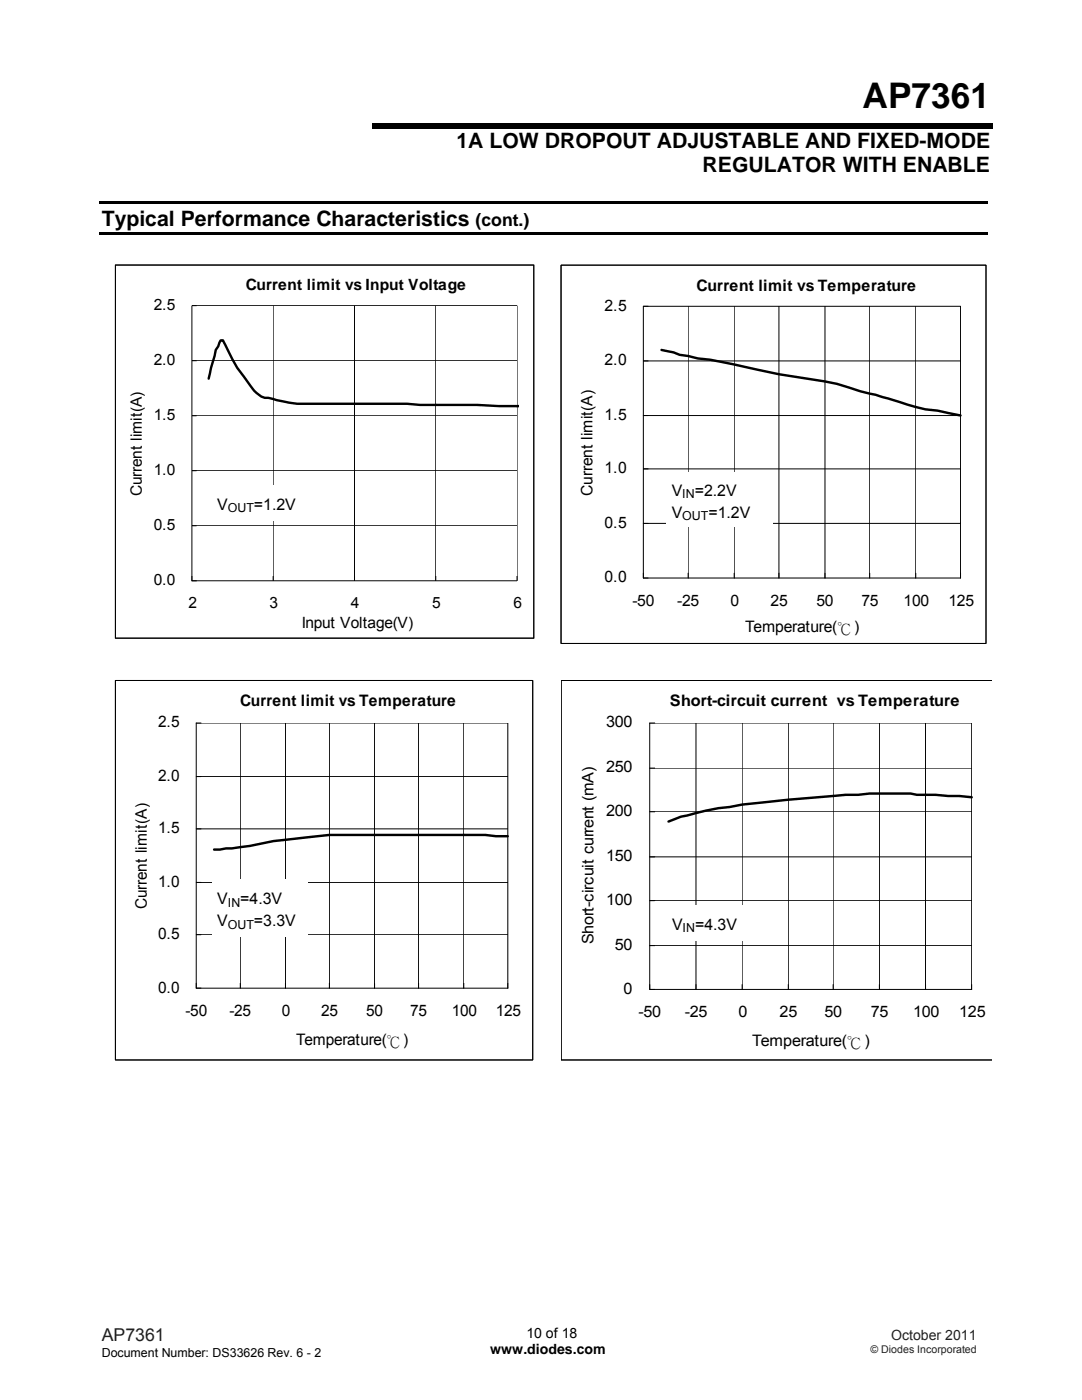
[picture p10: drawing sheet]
<svg xmlns="http://www.w3.org/2000/svg" width="216mm" height="279mm" viewBox="0 0 216 279" stroke-linecap="round" stroke-linejoin="round" font-family="sans-serif">
<path d="M74.3 24.5h123.8v1.1h-123.8zM19.8 40.2h177.2v.5h-177.2zM19.8 46.3h177.2v.5h-177.2z" fill="#000"/>
<path d="M23 52.9h83.5v74.5h-83.5z" fill-rule="evenodd" fill="#fff" stroke="#000" stroke-width=".2"/>
<path d="M23 52.9h83.5v74.5h-83.5zM38.3 72h64.9M54.5 61v54.9M70.7 61v54.9M87 61v54.9M38.3 93.9h64.9M38.3 83h64.9M38.3 115v.9h64.9v-54.9h-64.9v54.9h.9M38.3 104.9h64.9" fill="none" stroke="#000" stroke-width=".2"/>
<path d="M41.6 75.6l1.5-5.8 .4-.7 .5-1.2h.5a38.8 38.8 0 0 0 6.7 10.5l.9 .7 .7 .3h.8a27.7 27.7 0 0 0 10.6 1.2h17l2.6 .2h11.5l4.3 .2h3.9" fill="none" stroke="#000" stroke-width=".48"/>
<path d="M112 52.9h84.7v75.5h-84.7z" fill-rule="evenodd" fill="#fff" stroke="#000" stroke-width=".2"/>
<path d="M112 52.9h84.7v75.5h-84.7zM128.4 72h63.3M137.3 61.1v54.3M146.5 61.1v54.3M155.4 61.1v54.3M164.6 61.1v54.3M173.5 61.1v54.3M182.7 61.1v54.3M128.4 93.6h63.3M128.4 82.9h63.3M128.4 114.4v1h63.3v-54.3h-63.3v54.3h.9M191.7 104.5h-63.3" fill="none" stroke="#000" stroke-width=".2"/>
<path d="M132 69.8l2.4 .5 1.2 .5 1.7 .2 1.9 .5a90 90 0 0 1 11.6 2.2l4.6 1 11.6 1.9a49 49 0 0 0 7.8 2.2l4.8 1.5a28.5 28.5 0 0 0 7.5 1.6l4.6 1" fill="none" stroke="#000" stroke-width=".48"/>
<path d="M23 135.8h83.3v75.7h-83.3z" fill-rule="evenodd" fill="#fff" stroke="#000" stroke-width=".2"/>
<path d="M23 135.8h83.3v75.7h-83.3zM47.9 144.3v52.9M57 144.3v52.9M65.7 144.3v52.9M74.7 144.3v52.9M83.5 144.3v52.9M92.5 144.3v52.9M101.3 155h-62.1M39.2 176.1h62.1M101.3 165.4h-62.1M39.2 196.2v1h62.1v-52.9h-62.1v52.9h.9M39.2 186.5h62.1" fill="none" stroke="#000" stroke-width=".2"/>
<path d="M101.3 166.9h-2.3l-2.2-.3h-31.1l-11.1 1.3a52.4 52.4 0 0 1-9.5 1.4l-1.2 .3h-1.2" fill="none" stroke="#000" stroke-width=".48"/>
<path d="M112 135.8h86v75.7h-86z" fill-rule="evenodd" fill="#fff" stroke="#000" stroke-width=".2"/>
<g fill="none" stroke="#000" stroke-width=".2">
<path d="M198 135.8h-86v75.7h86M129.6 153.3h64.3M138.9 144.3v53.2M148.1 144.3v53.2M157.3 144.3v53.2M166.2 144.3v53.2M175.5 144.3v53.2M184.7 144.3v53.2M129.6 179.7h64.3M129.6 171h64.3M129.6 162h64.3M129.6 196.5v1h64.3v-53.2h-64.3v53.2h1"/>
<path d="M129.6 188.7h64.3"/>
</g>
<path d="M193.9 159.1l-7.2-.5h-3.8l-1.2-.2a87.4 87.4 0 0 0-10.5 .2h-2.5l-11.4 1-9.2 1-2.5 .5a56.3 56.3 0 0 0-11 2.4l-1.2 .5" fill="none" stroke="#000" stroke-width=".49"/>
<g fill="#fff">
<path d="M42.3 96.8h19.1v7h-19.1z"/>
<path d="M42.3 175.6h19.1v11.4h-19.1z"/>
<path d="M133.1 180.6h19.1v7h-19.1z"/>
<path d="M133 94.3h21.2v10.9h-21.2z"/>
</g>
<text font-size="7" x="172.1" y="21.6">AP7361</text>
<g font-size="4.2">
<text x="91.1" y="29.5">1A LOW DROPOUT ADJUSTABLE AND FIXED-MODE</text>
<text x="140.2" y="34.4">REGULATOR WITH ENABLE</text>
<text x="20.3" y="45">Typical Performance Characteristics</text>
</g>
<text font-size="3.5" x="94.9" y="45">(cont.)</text>
<text font-size="3.5" fill="#231f20" x="20.3" y="267.7">AP7361</text>
<g font-size="3.2">
<text x="43.3" y="101.7">V</text>
<text x="50.7" y="101.7">=1.2V</text>
<text x="134" y="98.9">V</text>
<text x="138.6" y="98.9">=2.2V</text>
<text x="134" y="103.3">V</text>
<text x="141.4" y="103.3">=1.2V</text>
<text x="47.9" y="140.9">Current limit vs Temperature</text>
<text x="133.6" y="140.9">Short-circuit current vs Temperature</text>
<text x="31.6" y="145.2">2.5</text>
<text x="120.9" y="145.2">300</text>
<text x="31.6" y="155.9">2.0</text>
<text x="120.9" y="154.2">250</text>
<text x="31.6" y="166.3">1.5</text>
<text x="120.9" y="162.9">200</text>
<text x="120.9" y="171.9">150</text>
<text x="31.6" y="177">1.0</text>
<text x="29.3" y="181.4" transform="rotate(-90 29.3 181.4)">Current limit(A)</text>
<text x="43.3" y="184.9">V</text>
<text x="43.3" y="180.4">V</text>
<text x="47.9" y="180.4">=4.3V</text>
<text x="50.7" y="184.9">=3.3V</text>
<text x="120.9" y="180.6">100</text>
<text x="134.1" y="185.5">V</text>
<text x="138.7" y="185.5">=4.3V</text>
<text x="31.6" y="187.4">0.5</text>
<text x="118.4" y="188.5" transform="rotate(-90 118.4 188.5)">Short-circuit current (mA)</text>
<text x="122.7" y="189.6">50</text>
<text x="31.6" y="198.1">0.0</text>
<text x="37" y="202.7">-50</text>
<text x="45.8" y="202.7">-25</text>
<text x="56.2" y="202.7">0</text>
<text x="64.1" y="202.7">25</text>
<text x="73.1" y="202.7">50</text>
<text x="81.9" y="202.7">75</text>
<text x="90.2" y="202.7">100</text>
<text x="98.9" y="202.7">125</text>
<text x="124.4" y="198.4">0</text>
<text x="127.4" y="202.9">-50</text>
<text x="136.6" y="202.9">-25</text>
<text x="147.3" y="202.9">0</text>
<text x="155.6" y="202.9">25</text>
<text x="164.5" y="202.9">50</text>
<text x="173.7" y="202.9">75</text>
<text x="182.2" y="202.9">100</text>
<text x="191.4" y="202.9">125</text>
<text x="59.1" y="208.5">Temperature(℃)</text>
<text x="150.1" y="208.8">Temperature(℃)</text>
</g>
<g font-size="3.1">
<text x="49" y="57.9">Current limit vs Input Voltage</text>
<text x="139" y="58">Current limit vs Temperature</text>
<text x="30.7" y="61.9">2.5</text>
<text x="120.7" y="62">2.5</text>
<text x="30.7" y="72.9">2.0</text>
<text x="120.7" y="72.9">2.0</text>
<text x="30.7" y="83.9">1.5</text>
<text x="120.7" y="83.8">1.5</text>
<text x="30.7" y="94.8">1.0</text>
<text x="120.7" y="94.5">1.0</text>
<text x="28.3" y="99" transform="rotate(-90 28.3 99)">Current limit(A)</text>
<text x="118.2" y="98.9" transform="rotate(-90 118.2 98.9)">Current limit(A)</text>
<text x="30.7" y="105.8">0.5</text>
<text x="120.7" y="105.3">0.5</text>
<text x="30.7" y="116.8">0.0</text>
<text x="120.7" y="116.2">0.0</text>
<text x="37.6" y="121.3">2</text>
<text x="53.8" y="121.3">3</text>
<text x="60.2" y="125.4">Input Voltage(V)</text>
<text x="70" y="121.3">4</text>
<text x="86.3" y="121.3">5</text>
<text x="102.5" y="121.3">6</text>
<text x="126.2" y="120.8">-50</text>
<text x="135.1" y="120.8">-25</text>
<text x="145.8" y="120.8">0</text>
<text x="153.8" y="120.8">25</text>
<text x="162.9" y="120.8">50</text>
<text x="171.9" y="120.8">75</text>
<text x="180.3" y="120.8">100</text>
<text x="189.3" y="120.8">125</text>
<text x="148.7" y="126.2">Temperature(℃)</text>
</g>
<g font-size="2.8">
<text x="105" y="267">10 of 18</text>
<text x="97.8" y="270.2">www.diodes.com</text>
</g>
<text font-size="2.8" fill="#231f20" x="177.8" y="267.3">October 2011</text>
<g font-size="2.5">
<text x="136.1" y="99.4">IN</text>
<text x="45.5" y="102.2">OUT</text>
<text x="136.1" y="103.8">OUT</text>
<text x="45.5" y="181">IN</text>
<text x="45.5" y="185.4">OUT</text>
<text x="136.2" y="186">IN</text>
<text x="20.3" y="270.7">Document Number: DS33626 Rev. 6 - 2</text>
</g>
<text font-size="2.1" fill="#231f20" x="173.7" y="269.9">© Diodes Incorporated</text>
</svg>
